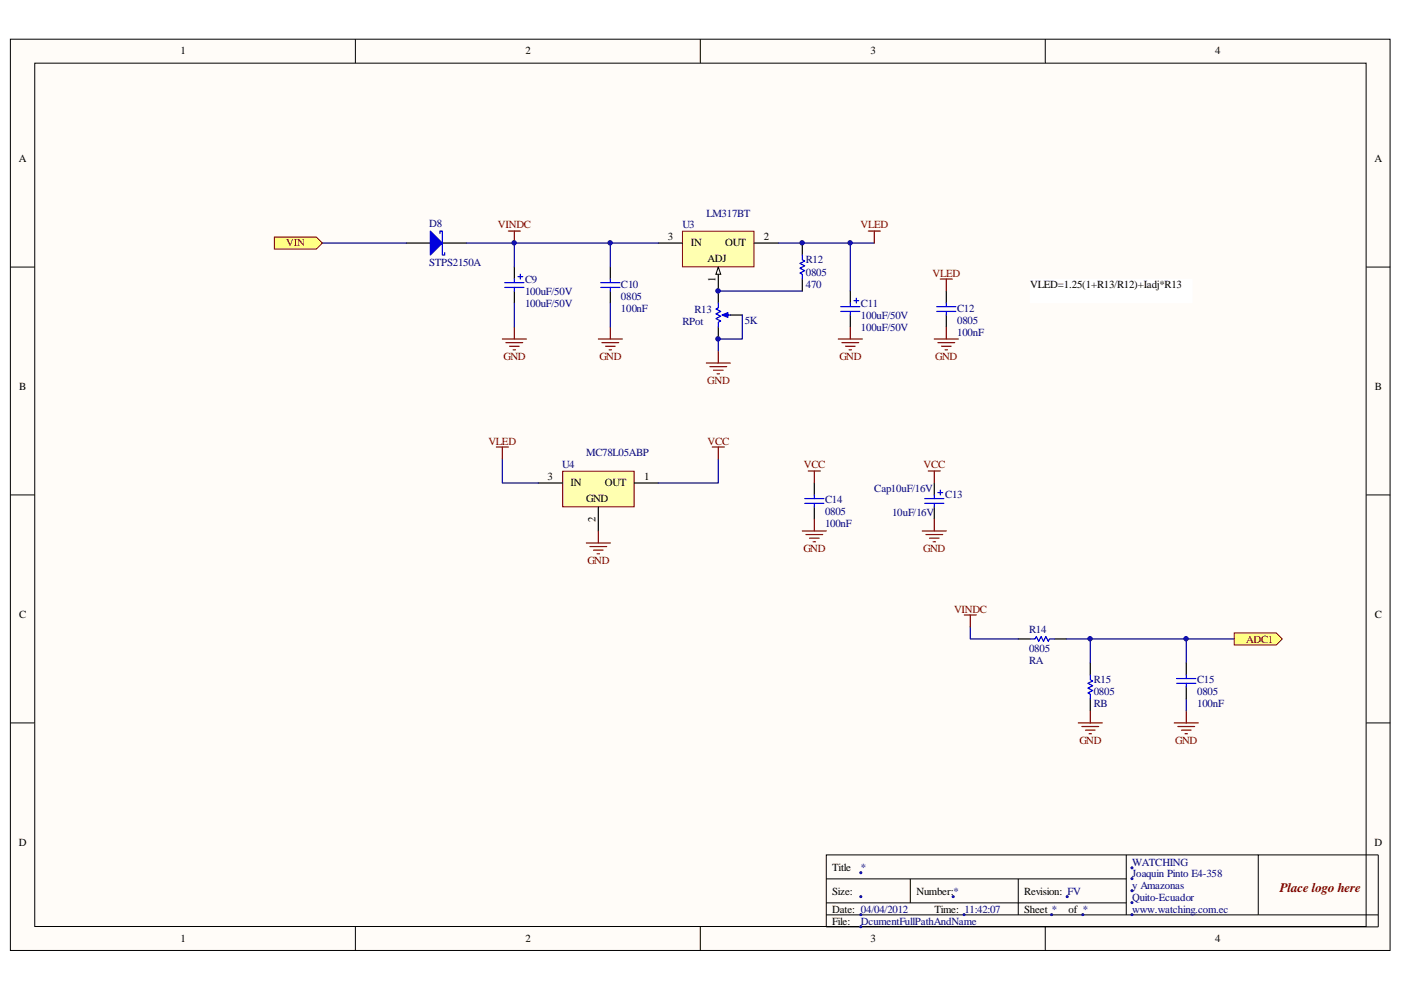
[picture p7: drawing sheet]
<svg xmlns="http://www.w3.org/2000/svg" width="297mm" height="210mm" viewBox="0 0 297 210" stroke-linecap="round" stroke-linejoin="round" font-family="sans-serif">
<path d="M2.3 8.4h292.4v193.1h-292.4z" fill="#fffcf8"/>
<path d="M2.2 8.3h292.5v193.2h-292.5z" fill="none" stroke="#000" stroke-width=".21"/>
<path d="M7.5 13.5h282.1v182.9h-282.1z" fill="#fffcf8"/>
<g fill="none" stroke="#000" stroke-width=".21">
<path d="M7.4 13.4h282.2v183h-282.2zM75.3 8.3v5.1M148.5 8.3v5.1M221.6 8.3v5.1M2.2 56.6h5.1M289.7 56.6h5.1M2.2 104.9h5.1M289.7 104.9h5.1M2.2 153.3h5.1M289.7 153.3h5.1M75.3 196.5v5.1M148.5 196.5v5.1"/>
<path d="M175.2 186.3h63.6M175.2 194h117M175.2 191.4h63.6M193 186.3v5.1M215.9 186.3v7.7M221.6 196.5v5.1M238.8 181.3v12.7M266.8 181.3h-91.6v15.2h117v-15.2h-25.4v12.7"/>
</g>
<g fill="#000080" stroke="#000080" stroke-width=".21">
<circle cx="182.5" cy="185" r=".21"/>
<circle cx="182.5" cy="190.1" r=".21"/>
<circle cx="202.1" cy="190.1" r=".21"/>
<circle cx="240" cy="184" r=".21"/>
<circle cx="226.3" cy="190.1" r=".21"/>
<circle cx="240" cy="186.3" r=".21"/>
<circle cx="240" cy="188.8" r=".21"/>
<circle cx="240" cy="191.4" r=".21"/>
<circle cx="240" cy="193.9" r=".21"/>
<circle cx="182.5" cy="193.9" r=".21"/>
<circle cx="204.4" cy="193.9" r=".2"/>
<circle cx="182.5" cy="196.5" r=".21"/>
<circle cx="229.6" cy="193.9" r=".21"/>
<circle cx="223" cy="193.9" r=".21"/>
</g>
<path d="M86.2 51.5h5M93.8 51.5h5.1M109.1 56.6v2.6M109.1 61.7v2.5" fill="none" stroke="#000" stroke-width=".25"/>
<path d="M91.2 49l2.6 2.5-2.6 2.6z" fill="#00f" stroke="#00f" stroke-width=".25"/>
<path d="M93.3 49.5v-.5h.5v5.1h.5v-.5M107 59.9h4.1M109.1 59.2v.7M109.8 58.7h1M110.3 58.1v1.1M107 60.9h4.1M109.1 60.9v.8" fill="none" stroke="#00f" stroke-width=".25"/>
<path d="M106.5 71.9h5.1M107.3 72.6h3.5M108 73.4h2.1M108.8 74.2h.5M109.1 69.3v2.6" fill="none" stroke="#800000" stroke-width=".25"/>
<path d="M68.3 51.5h17.9M109.1 51.5v5.1M109.1 64.2v5.1" fill="none" stroke="#000080" stroke-width=".25"/>
<path d="M144.8 49.1h15.1v7.5h-15.1z" fill="#ffffb0"/>
<path d="M144.7 49h15.2v7.6h-15.2z" fill="none" stroke="#800000" stroke-width=".21"/>
<path d="M139.6 51.5h5.1M152.3 56.6v5.1" fill="none" stroke="#000" stroke-width=".25"/>
<path d="M152.3 56.6l.5 1.5h-1z" fill="#fffcf8" stroke="#000" stroke-width=".21"/>
<path d="M129.4 56.6v2.6M159.9 51.5h5.1M170.1 51.5v2.6M170.1 59.2v2.5M129.4 61.7v2.5M152.3 61.7v2.5M152.3 69.3v2.6M154.8 66.8h2.6M180.3 61.7v2.5M180.3 66.8v2.5M200.6 61.7v2.5M200.6 66.8v2.5" fill="none" stroke="#000" stroke-width=".25"/>
<g fill="none" stroke="#00f" stroke-width=".25">
<path d="M127.4 59.9h4M129.4 59.2v.7M170.1 54.1v1l.5 .2-1 .6 1 .5-1 .5 1 .5-1 .5 .5 .2v1.1M127.4 60.9h4M129.4 60.9v.8M152.3 64.2v1.1l-.5 .2 1 .5-1 .5 1 .5-1 .6 1 .5-.5 .2v1M153.6 66.8h1.2M178.2 65h4.1M178.2 66h4.1M180.3 64.2v.8M180.3 66v.8M181 63.7h1.1"/>
<path d="M181.6 63.2v1M198.6 65h4.1M198.6 66h4.1M200.6 64.2v.8M200.6 66v.8"/>
</g>
<g fill="none" stroke="#800000" stroke-width=".25">
<path d="M184.1 49h2.5M185.4 49v2.5M199.4 59.2h2.5M200.6 59.2v2.5M126.9 71.9h5M127.6 72.6h3.6M128.4 73.4h2M129.1 74.2h.6M129.4 69.3v2.6M149.8 77h5M150.5 77.7h3.6M151.3 78.5h2"/>
<path d="M152 79.3h.6M152.3 74.4v2.6M177.7 71.9h5.1M178.5 72.6h3.6M179.3 73.4h2M180 74.2h.5M180.3 69.3v2.6M198.1 71.9h5.1M198.9 72.6h3.5M199.6 73.4h2M200.4 74.2h.5M200.6 69.3v2.6"/>
</g>
<path d="M98.9 51.5h30.5v5.1M129.4 51.5h10.2M165 51.5h20.4M180.3 51.5v10.2M129.4 64.2v5.1M152.3 61.7h17.8M157.4 66.8v5.1h-5.1v2.5" fill="none" stroke="#000080" stroke-width=".25"/>
<path d="M153.1 66.8l1.2-.5v1z" fill="#00f" stroke="#00f" stroke-width=".25"/>
<path d="M119.4 100h15.1v7.5h-15.1z" fill="#ffffb0"/>
<path d="M119.3 99.9h15.2v7.6h-15.2z" fill="none" stroke="#800000" stroke-width=".21"/>
<g fill="none" stroke="#000" stroke-width=".25">
<path d="M114.1 102.4h5.1M126.9 107.5v5.1M134.5 102.4h5.1M172.7 102.4v2.5M172.7 107.5v2.5M198.1 102.4v2.5M198.1 107.5v2.5M215.9 135.5h2.5M223.5 135.5h2.6M231.2 140.6v2.5M231.2 148.2v2.5M251.5 140.6v2.5"/>
<path d="M251.5 145.6v2.6"/>
</g>
<g fill="none" stroke="#800000" stroke-width=".25">
<path d="M107.8 49h2.5M109.1 49v2.5M105.2 94.8h2.6M106.5 94.8v2.5M151 94.8h2.6M152.3 94.8v2.5M171.4 99.9h2.5M172.7 99.9v2.5M196.8 99.9h2.6M198.1 99.9v2.5M124.3 115.1h5.1M125.1 115.9h3.5"/>
<path d="M125.8 116.6h2.1M126.6 117.4h.5M126.9 112.6v2.5M170.1 112.6h5.1M170.9 113.3h3.5M171.6 114.1h2.1M172.4 114.9h.5M172.7 110v2.6M195.5 112.6h5.1M196.3 113.3h3.6M197.1 114.1h2M197.8 114.9h.5"/>
<path d="M198.1 110v2.6M204.4 130.4h2.6M205.7 130.4v2.5M228.6 153.3h5.1M229.4 154h3.5M230.1 154.8h2.1M230.9 155.6h.5M231.2 150.7v2.6M249 153.3h5.1M249.7 154h3.6M250.5 154.8h2M251.3 155.6h.5"/>
<path d="M251.5 150.7v2.6"/>
</g>
<path d="M106.5 97.3v5.1h7.6M152.3 97.3v5.1h-12.7M205.7 132.9v2.6h10.2M226.1 135.5h5.1v5.1M231.2 135.5h20.3v5.1M251.5 135.5h10.2M251.5 148.2v2.5" fill="none" stroke="#000080" stroke-width=".25"/>
<g fill="none" stroke="#00f" stroke-width=".25">
<path d="M170.6 105.7h4.1M170.6 106.7h4.1M172.7 104.9v.8M172.7 106.7v.8M196.1 105.7h4M196.1 106.7h4M198.1 104.9v.8M198.1 106.7v.8M198.9 104.4h1M199.4 103.9v1M218.4 135.5h1.1l.2-.5 .5 1 .5-1 .5 1 .5-1 .6 1 .2-.5h1M231.2 143.1v1l.5 .3-1 .5 1 .5-1 .5 1 .5-1 .5 .5 .3v1"/>
<path d="M249.5 143.9h4M249.5 144.9h4M251.5 143.1v.8M251.5 144.9v.7"/>
</g>
<g fill="#ffff80" stroke="#800000" stroke-width=".21">
<path d="M261.7 134.2h8.9l1.3 1.3-1.3 1.2h-8.9z" fill-rule="evenodd"/>
<path d="M58.2 50.3h8.9l1.2 1.2-1.2 1.3h-8.9z" fill-rule="evenodd"/>
</g>
<path d="M218.5 59.3h34.2v4.9h-34.2z" fill="#fff"/>
<path d="M218.4 59.2h34.3v5h-34.3z" fill="none" stroke="#fff" stroke-width=".21"/>
<g fill="#000080" stroke="#000080" stroke-width=".21">
<circle cx="109" cy="51.5" r=".46"/>
<circle cx="129.4" cy="51.5" r=".46"/>
<circle cx="152.2" cy="71.8" r=".47"/>
<circle cx="152.2" cy="61.7" r=".47"/>
<circle cx="170.1" cy="51.5" r=".46"/>
<circle cx="180.2" cy="51.5" r=".46"/>
<circle cx="231.1" cy="135.4" r=".46"/>
<circle cx="251.5" cy="135.4" r=".46"/>
</g>
<text font-size="2.8" fill="#800000" x="271.4" y="189.1">Place logo here</text>
<g font-size="2.3">
<text x="38.3" y="11.5">1</text>
<text x="111.4" y="11.5">2</text>
<text x="184.6" y="11.5">3</text>
<text x="257.6" y="11.5">4</text>
<text x="4" y="34.4">A</text>
<text x="291.4" y="34.4">A</text>
<text x="141.6" y="51">3</text>
<text x="146.5" y="52.3">IN</text>
<text x="153.8" y="52.3">OUT</text>
<text x="162" y="51">2</text>
<text x="150" y="55.6">ADJ</text>
<text x="151.7" y="59.9" transform="rotate(-90 151.7 59.9)">1</text>
<text x="218.4" y="61.1">VLED=1.25(1+R13/R12)+Iadj*R13</text>
<text x="4.1" y="82.7">B</text>
<text x="291.5" y="82.7">B</text>
<text x="116.1" y="101.9">3</text>
<text x="136.6" y="101.9">1</text>
<text x="121" y="103.1">IN</text>
<text x="124.3" y="106.4">GND</text>
<text x="128.3" y="103.1">OUT</text>
<text x="126.2" y="110.8" transform="rotate(-90 126.2 110.8)">2</text>
<text x="4.1" y="131.1">C</text>
<text x="291.5" y="131.1">C</text>
<text x="4" y="179.4">D</text>
<text x="291.4" y="179.4">D</text>
<text x="176.4" y="184.6">Title</text>
<text x="176.4" y="189.7">Size:</text>
<text x="194.3" y="189.7">Number:*</text>
<text x="217.2" y="189.7">Revision: FV</text>
<text x="176.4" y="193.5">Date: 04/04/2012</text>
<text x="176.4" y="196">File:</text>
<text x="198.1" y="193.5">Time: 11:42:07</text>
<text x="217.2" y="193.5">Sheet *</text>
<text x="226.6" y="193.5">of *</text>
<text x="38.3" y="199.8">1</text>
<text x="111.4" y="199.8">2</text>
<text x="184.6" y="199.8">3</text>
<text x="257.6" y="199.8">4</text>
</g>
<g font-size="2.3" fill="#000080">
<text x="149.8" y="45.9">LM317BT</text>
<text x="91" y="48.2">D8</text>
<text x="144.7" y="48.4">U3</text>
<text x="91" y="56.3">STPS2150A</text>
<text x="111.3" y="60">C9</text>
<text x="170.9" y="55.8">R12</text>
<text x="170.9" y="58.4">0805</text>
<text x="111.3" y="65">100uF/50V</text>
<text x="111.3" y="62.5">100uF/50V</text>
<text x="131.7" y="61">C10</text>
<text x="131.7" y="63.5">0805</text>
<text x="170.9" y="61">470</text>
<text x="182.5" y="65">C11</text>
<text x="131.7" y="66.1">100nF</text>
<text x="144.7" y="68.8">RPot</text>
<text x="147.2" y="66.3">R13</text>
<text x="157.9" y="68.6">5K</text>
<text x="182.5" y="70.1">100uF/50V</text>
<text x="182.5" y="67.6">100uF/50V</text>
<text x="202.9" y="71.1">100nF</text>
<text x="202.9" y="66.1">C12</text>
<text x="202.9" y="68.6">0805</text>
<text x="119.2" y="99.3">U4</text>
<text x="124.3" y="96.8">MC78L05ABP</text>
<text x="174.9" y="106.7">C14</text>
<text x="185.3" y="104.4">Cap10uF/16V</text>
<text x="200.4" y="105.7">C13</text>
<text x="174.9" y="111.8">100nF</text>
<text x="174.9" y="109.2">0805</text>
<text x="189.1" y="109.5">10uF/16V</text>
<text x="218.2" y="134.2">R14</text>
<text x="218.2" y="140.8">RA</text>
<text x="218.2" y="138.3">0805</text>
<text x="231.9" y="150">RB</text>
<text x="231.9" y="144.9">R15</text>
<text x="231.9" y="147.4">0805</text>
<text x="253.8" y="150">100nF</text>
<text x="253.8" y="144.9">C15</text>
<text x="253.8" y="147.4">0805</text>
<text x="182.5" y="184.6">*</text>
<text x="240" y="183.6">WATCHING</text>
<text x="240" y="185.9">Joaquin Pinto E4-358</text>
<text x="240" y="188.4">y Amazonas</text>
<text x="240" y="190.9">Quito-Ecuador</text>
<text x="182.5" y="196">DcumentFullPathAndName</text>
<text x="240" y="193.5">www.watching.com.ec</text>
</g>
<g font-size="2.3" fill="#800000">
<text x="60.7" y="52.3">VIN</text>
<text x="105.6" y="48.4">VINDC</text>
<text x="182.5" y="48.4">VLED</text>
<text x="197.7" y="58.7">VLED</text>
<text x="106.8" y="76.4">GND</text>
<text x="127.1" y="76.4">GND</text>
<text x="178" y="76.4">GND</text>
<text x="198.3" y="76.4">GND</text>
<text x="149.9" y="81.5">GND</text>
<text x="103.5" y="94.2">VLED</text>
<text x="150" y="94.2">VCC</text>
<text x="170.4" y="99.3">VCC</text>
<text x="195.8" y="99.3">VCC</text>
<text x="124.5" y="119.6">GND</text>
<text x="170.3" y="117.1">GND</text>
<text x="195.7" y="117.1">GND</text>
<text x="202.3" y="129.9">VINDC</text>
<text x="264.2" y="136.2">ADC1</text>
<text x="228.9" y="157.7">GND</text>
<text x="249.2" y="157.7">GND</text>
</g>
</svg>
